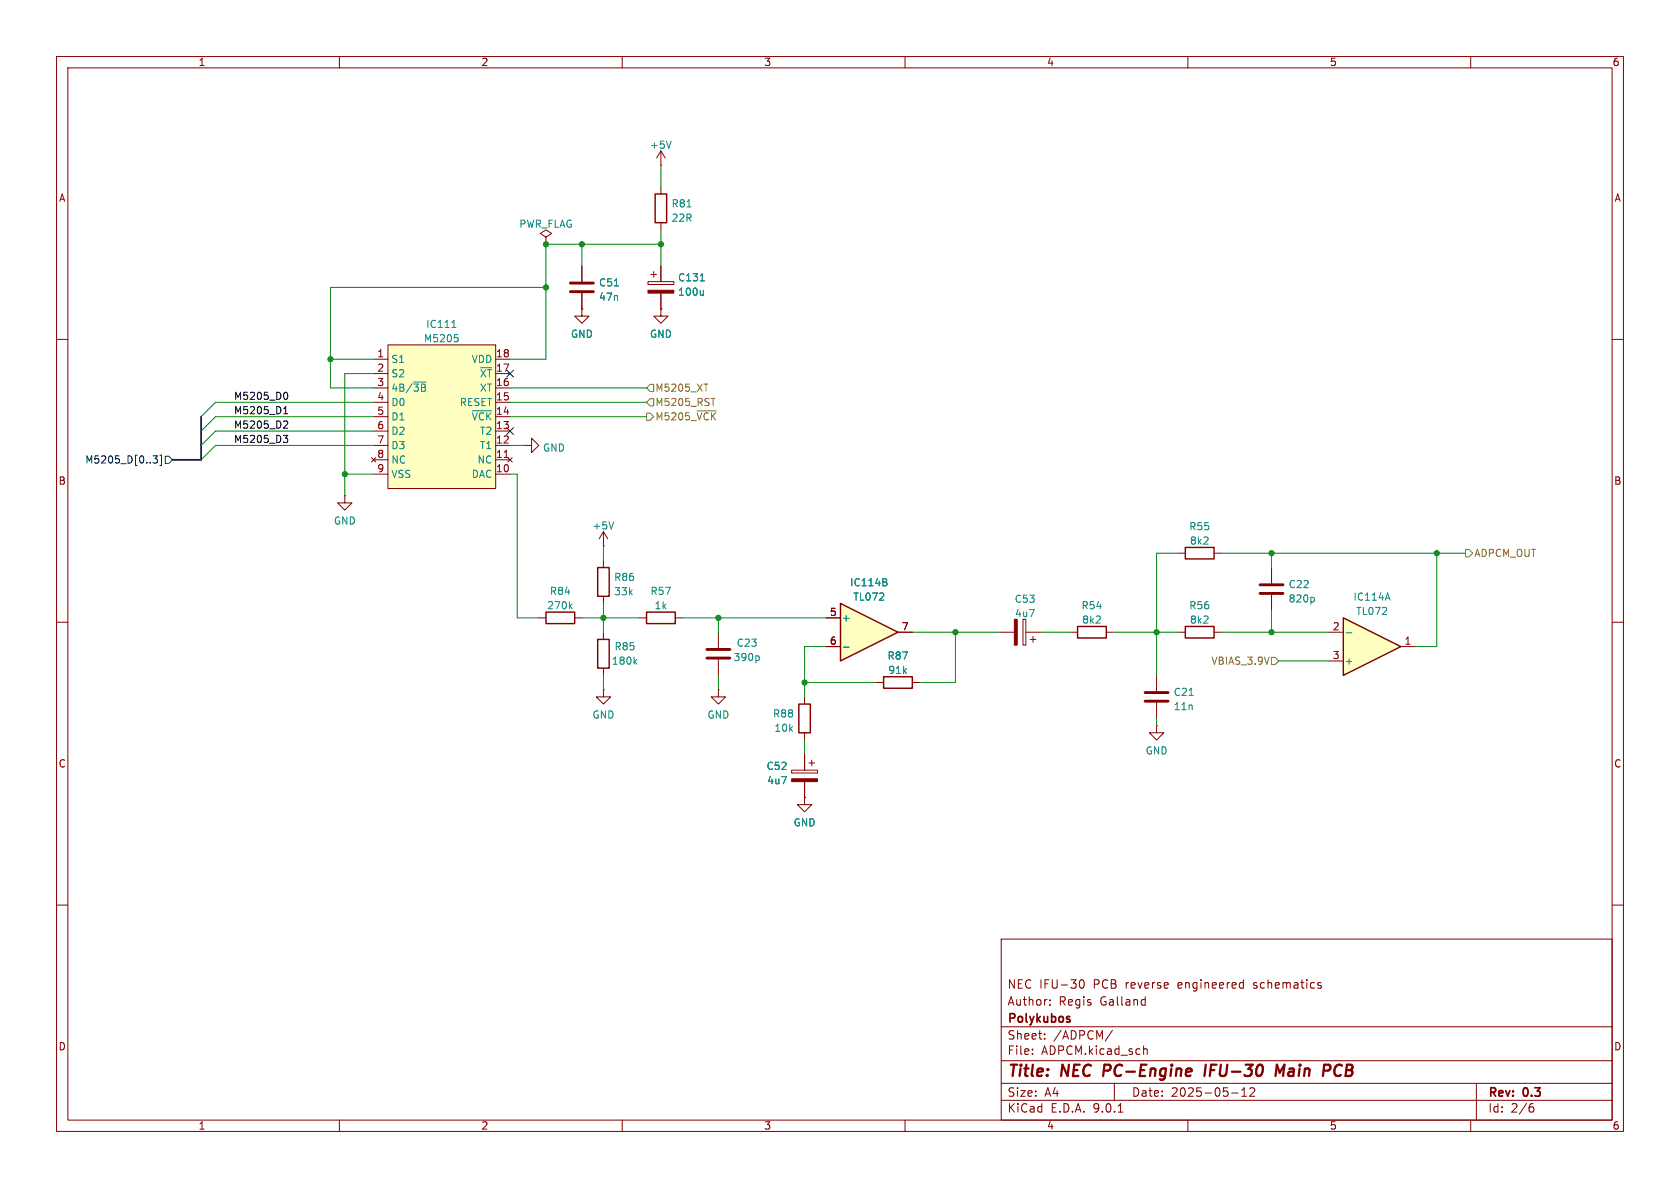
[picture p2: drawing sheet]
(kicad_sch
 (version 20250114)
 (generator "eeschema")
 (generator_version "9.0")
 (paper "A4")
 (title_block
  (title "NEC PC-Engine IFU-30 Main PCB")
  (date "2025-05-12")
  (rev "0.3")
  (company "Polykubos")
  (comment 1 "Author: Regis Galland")
  (comment 2 "NEC IFU-30 PCB reverse engineered schematics"))
 (lib_symbols
  (symbol "Amplifier_Operational:TL072"
   (pin_names
    (offset 0.127)) (exclude_from_sim no) (in_bom yes) (on_board yes)
   (property "Reference" "U" (at 0 5.08 0) (effects (font (size 1.27 1.27)) (justify left)))
   (property "Value" "TL072" (at 0 -5.08 0) (effects (font (size 1.27 1.27)) (justify left)))
   (property "Footprint" "" (at 0 0 0) (effects (font (size 1.27 1.27)) (hide yes)))
   (property "Datasheet" "http://www.ti.com/lit/ds/symlink/tl071.pdf" (at 0 0 0) (effects (font (size 1.27 1.27)) (hide yes)))
   (property "Description" "Dual Low-Noise JFET-Input Operational Amplifiers, DIP-8/SOIC-8" (at 0 0 0) (effects (font (size 1.27 1.27)) (hide yes)))
   (property "ki_locked" "" (at 0 0 0) (effects (font (size 1.27 1.27))))
   (symbol "TL072_1_1"
    (polyline (pts (xy -5.08 5.08) (xy 5.08 0) (xy -5.08 -5.08) (xy -5.08 5.08)) (stroke (width 0.254) (type default)) (fill (type background)))
    (pin input line (at -7.62 2.54 0) (length 2.54) (name "+" (effects (font (size 1.27 1.27)))) (number "3" (effects (font (size 1.27 1.27)))))
    (pin input line (at -7.62 -2.54 0) (length 2.54) (name "-" (effects (font (size 1.27 1.27)))) (number "2" (effects (font (size 1.27 1.27)))))
    (pin output line (at 7.62 0 180) (length 2.54) (name "~" (effects (font (size 1.27 1.27)))) (number "1" (effects (font (size 1.27 1.27))))))
   (symbol "TL072_2_1"
    (polyline (pts (xy -5.08 5.08) (xy 5.08 0) (xy -5.08 -5.08) (xy -5.08 5.08)) (stroke (width 0.254) (type default)) (fill (type background)))
    (pin input line (at -7.62 2.54 0) (length 2.54) (name "+" (effects (font (size 1.27 1.27)))) (number "5" (effects (font (size 1.27 1.27)))))
    (pin input line (at -7.62 -2.54 0) (length 2.54) (name "-" (effects (font (size 1.27 1.27)))) (number "6" (effects (font (size 1.27 1.27)))))
    (pin output line (at 7.62 0 180) (length 2.54) (name "~" (effects (font (size 1.27 1.27)))) (number "7" (effects (font (size 1.27 1.27))))))
   (symbol "TL072_3_1"
    (pin power_in line (at -2.54 7.62 270) (length 3.81) (name "V+" (effects (font (size 1.27 1.27)))) (number "8" (effects (font (size 1.27 1.27)))))
    (pin power_in line (at -2.54 -7.62 90) (length 3.81) (name "V-" (effects (font (size 1.27 1.27)))) (number "4" (effects (font (size 1.27 1.27))))))
   (embedded_fonts no))
  (symbol "Device:C"
   (pin_numbers (hide yes))
   (pin_names
    (offset 0.254)) (exclude_from_sim no) (in_bom yes) (on_board yes)
   (property "Reference" "C" (at 0.635 2.54 0) (effects (font (size 1.27 1.27)) (justify left)))
   (property "Value" "C" (at 0.635 -2.54 0) (effects (font (size 1.27 1.27)) (justify left)))
   (property "Footprint" "" (at 0.9652 -3.81 0) (effects (font (size 1.27 1.27)) (hide yes)))
   (property "Datasheet" "~" (at 0 0 0) (effects (font (size 1.27 1.27)) (hide yes)))
   (property "Description" "Unpolarized capacitor" (at 0 0 0) (effects (font (size 1.27 1.27)) (hide yes)))
   (symbol "C_0_1"
    (polyline (pts (xy -2.032 0.762) (xy 2.032 0.762)) (stroke (width 0.508) (type default)) (fill (type none)))
    (polyline (pts (xy -2.032 -0.762) (xy 2.032 -0.762)) (stroke (width 0.508) (type default)) (fill (type none))))
   (symbol "C_1_1"
    (pin passive line (at 0 3.81 270) (length 2.794) (name "~" (effects (font (size 1.27 1.27)))) (number "1" (effects (font (size 1.27 1.27)))))
    (pin passive line (at 0 -3.81 90) (length 2.794) (name "~" (effects (font (size 1.27 1.27)))) (number "2" (effects (font (size 1.27 1.27))))))
   (embedded_fonts no))
  (symbol "Device:C_Polarized"
   (pin_numbers (hide yes))
   (pin_names
    (offset 0.254)) (exclude_from_sim no) (in_bom yes) (on_board yes)
   (property "Reference" "C" (at 0.635 2.54 0) (effects (font (size 1.27 1.27)) (justify left)))
   (property "Value" "C_Polarized" (at 0.635 -2.54 0) (effects (font (size 1.27 1.27)) (justify left)))
   (property "Footprint" "" (at 0.9652 -3.81 0) (effects (font (size 1.27 1.27)) (hide yes)))
   (property "Datasheet" "~" (at 0 0 0) (effects (font (size 1.27 1.27)) (hide yes)))
   (property "Description" "Polarized capacitor" (at 0 0 0) (effects (font (size 1.27 1.27)) (hide yes)))
   (symbol "C_Polarized_0_1"
    (rectangle (start -2.286 0.508) (end 2.286 1.016) (stroke (width 0) (type default)) (fill (type none)))
    (polyline (pts (xy -1.778 2.286) (xy -0.762 2.286)) (stroke (width 0) (type default)) (fill (type none)))
    (polyline (pts (xy -1.27 2.794) (xy -1.27 1.778)) (stroke (width 0) (type default)) (fill (type none)))
    (rectangle (start 2.286 -0.508) (end -2.286 -1.016) (stroke (width 0) (type default)) (fill (type outline))))
   (symbol "C_Polarized_1_1"
    (pin passive line (at 0 3.81 270) (length 2.794) (name "~" (effects (font (size 1.27 1.27)))) (number "1" (effects (font (size 1.27 1.27)))))
    (pin passive line (at 0 -3.81 90) (length 2.794) (name "~" (effects (font (size 1.27 1.27)))) (number "2" (effects (font (size 1.27 1.27))))))
   (embedded_fonts no))
  (symbol "Device:R"
   (pin_numbers (hide yes))
   (pin_names
    (offset 0)) (exclude_from_sim no) (in_bom yes) (on_board yes)
   (property "Reference" "R" (at 2.032 0 90) (effects (font (size 1.27 1.27))))
   (property "Value" "R" (at 0 0 90) (effects (font (size 1.27 1.27))))
   (property "Footprint" "" (at -1.778 0 90) (effects (font (size 1.27 1.27)) (hide yes)))
   (property "Datasheet" "~" (at 0 0 0) (effects (font (size 1.27 1.27)) (hide yes)))
   (property "Description" "Resistor" (at 0 0 0) (effects (font (size 1.27 1.27)) (hide yes)))
   (symbol "R_0_1"
    (rectangle (start -1.016 -2.54) (end 1.016 2.54) (stroke (width 0.254) (type default)) (fill (type none))))
   (symbol "R_1_1"
    (pin passive line (at 0 3.81 270) (length 1.27) (name "~" (effects (font (size 1.27 1.27)))) (number "1" (effects (font (size 1.27 1.27)))))
    (pin passive line (at 0 -3.81 90) (length 1.27) (name "~" (effects (font (size 1.27 1.27)))) (number "2" (effects (font (size 1.27 1.27))))))
   (embedded_fonts no))
  (symbol "IFU-30:M5205" (exclude_from_sim no) (in_bom yes) (on_board yes)
   (property "Reference" "IC" (at 1.27 3.81 0) (effects (font (size 1.27 1.27))))
   (property "Value" "M5205" (at 11.43 3.81 0) (effects (font (size 1.27 1.27))))
   (property "Footprint" "" (at 0 0 0) (effects (font (size 1.27 1.27)) (hide yes)))
   (property "Datasheet" "" (at 0 0 0) (effects (font (size 1.27 1.27)) (hide yes)))
   (property "Description" "" (at 0 0 0) (effects (font (size 1.27 1.27)) (hide yes)))
   (symbol "M5205_0_1"
    (rectangle (start 19.05 2.54) (end 0 -22.86) (stroke (width 0.1524) (type default)) (fill (type background))))
   (symbol "M5205_1_1"
    (pin passive line (at -2.54 0 0) (length 2.54) (name "S1" (effects (font (size 1.27 1.27)))) (number "1" (effects (font (size 1.27 1.27)))))
    (pin passive line (at -2.54 -2.54 0) (length 2.54) (name "S2" (effects (font (size 1.27 1.27)))) (number "2" (effects (font (size 1.27 1.27)))))
    (pin passive line (at -2.54 -5.08 0) (length 2.54) (name "4B/~{3B}" (effects (font (size 1.27 1.27)))) (number "3" (effects (font (size 1.27 1.27)))))
    (pin input line (at -2.54 -7.62 0) (length 2.54) (name "D0" (effects (font (size 1.27 1.27)))) (number "4" (effects (font (size 1.27 1.27)))))
    (pin input line (at -2.54 -10.16 0) (length 2.54) (name "D1" (effects (font (size 1.27 1.27)))) (number "5" (effects (font (size 1.27 1.27)))))
    (pin input line (at -2.54 -12.7 0) (length 2.54) (name "D2" (effects (font (size 1.27 1.27)))) (number "6" (effects (font (size 1.27 1.27)))))
    (pin input line (at -2.54 -15.24 0) (length 2.54) (name "D3" (effects (font (size 1.27 1.27)))) (number "7" (effects (font (size 1.27 1.27)))))
    (pin no_connect line (at -2.54 -17.78 0) (length 2.54) (name "NC" (effects (font (size 1.27 1.27)))) (number "8" (effects (font (size 1.27 1.27)))))
    (pin power_in line (at -2.54 -20.32 0) (length 2.54) (name "VSS" (effects (font (size 1.27 1.27)))) (number "9" (effects (font (size 1.27 1.27)))))
    (pin power_in line (at 21.59 0 180) (length 2.54) (name "VDD" (effects (font (size 1.27 1.27)))) (number "18" (effects (font (size 1.27 1.27)))))
    (pin passive line (at 21.59 -2.54 180) (length 2.54) (name "~{XT}" (effects (font (size 1.27 1.27)))) (number "17" (effects (font (size 1.27 1.27)))))
    (pin passive line (at 21.59 -5.08 180) (length 2.54) (name "XT" (effects (font (size 1.27 1.27)))) (number "16" (effects (font (size 1.27 1.27)))))
    (pin passive line (at 21.59 -7.62 180) (length 2.54) (name "RESET" (effects (font (size 1.27 1.27)))) (number "15" (effects (font (size 1.27 1.27)))))
    (pin passive line (at 21.59 -10.16 180) (length 2.54) (name "~{VCK}" (effects (font (size 1.27 1.27)))) (number "14" (effects (font (size 1.27 1.27)))))
    (pin passive line (at 21.59 -12.7 180) (length 2.54) (name "T2" (effects (font (size 1.27 1.27)))) (number "13" (effects (font (size 1.27 1.27)))))
    (pin passive line (at 21.59 -15.24 180) (length 2.54) (name "T1" (effects (font (size 1.27 1.27)))) (number "12" (effects (font (size 1.27 1.27)))))
    (pin no_connect line (at 21.59 -17.78 180) (length 2.54) (name "NC" (effects (font (size 1.27 1.27)))) (number "11" (effects (font (size 1.27 1.27)))))
    (pin passive line (at 21.59 -20.32 180) (length 2.54) (name "DAC" (effects (font (size 1.27 1.27)))) (number "10" (effects (font (size 1.27 1.27))))))
   (embedded_fonts no))
  (symbol "power:+5V"
   (power)
   (pin_numbers (hide yes))
   (pin_names
    (offset 0) (hide yes)) (exclude_from_sim no) (in_bom yes) (on_board yes)
   (property "Reference" "#PWR" (at 0 -3.81 0) (effects (font (size 1.27 1.27)) (hide yes)))
   (property "Value" "+5V" (at 0 3.556 0) (effects (font (size 1.27 1.27))))
   (property "Footprint" "" (at 0 0 0) (effects (font (size 1.27 1.27)) (hide yes)))
   (property "Datasheet" "" (at 0 0 0) (effects (font (size 1.27 1.27)) (hide yes)))
   (property "Description" "Power symbol creates a global label with name \"+5V\"" (at 0 0 0) (effects (font (size 1.27 1.27)) (hide yes)))
   (symbol "+5V_0_1"
    (polyline (pts (xy -0.762 1.27) (xy 0 2.54)) (stroke (width 0) (type default)) (fill (type none)))
    (polyline (pts (xy 0 2.54) (xy 0.762 1.27)) (stroke (width 0) (type default)) (fill (type none)))
    (polyline (pts (xy 0 0) (xy 0 2.54)) (stroke (width 0) (type default)) (fill (type none))))
   (symbol "+5V_1_1"
    (pin power_in line (at 0 0 90) (length 0) (name "~" (effects (font (size 1.27 1.27)))) (number "1" (effects (font (size 1.27 1.27))))))
   (embedded_fonts no))
  (symbol "power:GND"
   (power)
   (pin_numbers (hide yes))
   (pin_names
    (offset 0) (hide yes)) (exclude_from_sim no) (in_bom yes) (on_board yes)
   (property "Reference" "#PWR" (at 0 -6.35 0) (effects (font (size 1.27 1.27)) (hide yes)))
   (property "Value" "GND" (at 0 -3.81 0) (effects (font (size 1.27 1.27))))
   (property "Footprint" "" (at 0 0 0) (effects (font (size 1.27 1.27)) (hide yes)))
   (property "Datasheet" "" (at 0 0 0) (effects (font (size 1.27 1.27)) (hide yes)))
   (property "Description" "Power symbol creates a global label with name \"GND\" , ground" (at 0 0 0) (effects (font (size 1.27 1.27)) (hide yes)))
   (symbol "GND_0_1"
    (polyline (pts (xy 0 0) (xy 0 -1.27) (xy 1.27 -1.27) (xy 0 -2.54) (xy -1.27 -1.27) (xy 0 -1.27)) (stroke (width 0) (type default)) (fill (type none))))
   (symbol "GND_1_1"
    (pin power_in line (at 0 0 270) (length 0) (name "~" (effects (font (size 1.27 1.27)))) (number "1" (effects (font (size 1.27 1.27))))))
   (embedded_fonts no))
  (symbol "power:PWR_FLAG"
   (power)
   (pin_numbers (hide yes))
   (pin_names
    (offset 0) (hide yes)) (exclude_from_sim no) (in_bom yes) (on_board yes)
   (property "Reference" "#FLG" (at 0 1.905 0) (effects (font (size 1.27 1.27)) (hide yes)))
   (property "Value" "PWR_FLAG" (at 0 3.81 0) (effects (font (size 1.27 1.27))))
   (property "Footprint" "" (at 0 0 0) (effects (font (size 1.27 1.27)) (hide yes)))
   (property "Datasheet" "~" (at 0 0 0) (effects (font (size 1.27 1.27)) (hide yes)))
   (property "Description" "Special symbol for telling ERC where power comes from" (at 0 0 0) (effects (font (size 1.27 1.27)) (hide yes)))
   (symbol "PWR_FLAG_0_0"
    (pin power_out line (at 0 0 90) (length 0) (name "~" (effects (font (size 1.27 1.27)))) (number "1" (effects (font (size 1.27 1.27))))))
   (symbol "PWR_FLAG_0_1"
    (polyline (pts (xy 0 0) (xy 0 1.27) (xy -1.016 1.905) (xy 0 2.54) (xy 1.016 1.905) (xy 0 1.27)) (stroke (width 0) (type default)) (fill (type none))))
   (embedded_fonts no)))
 (junction
  (at 96.52 43.18)
  (diameter 0)
  (color 0 0 0 0))
 (junction
  (at 106.68 109.22)
  (diameter 0)
  (color 0 0 0 0))
 (junction
  (at 60.96 83.82)
  (diameter 0)
  (color 0 0 0 0))
 (junction
  (at 96.52 50.8)
  (diameter 0)
  (color 0 0 0 0))
 (junction
  (at 254 97.79)
  (diameter 0)
  (color 0 0 0 0))
 (junction
  (at 224.79 97.79)
  (diameter 0)
  (color 0 0 0 0))
 (junction
  (at 102.87 43.18)
  (diameter 0)
  (color 0 0 0 0))
 (junction
  (at 142.24 120.65)
  (diameter 0)
  (color 0 0 0 0))
 (junction
  (at 116.84 43.18)
  (diameter 0)
  (color 0 0 0 0))
 (junction
  (at 127 109.22)
  (diameter 0)
  (color 0 0 0 0))
 (junction
  (at 204.47 111.76)
  (diameter 0)
  (color 0 0 0 0))
 (junction
  (at 58.42 63.5)
  (diameter 0)
  (color 0 0 0 0))
 (junction
  (at 224.79 111.76)
  (diameter 0)
  (color 0 0 0 0))
 (junction
  (at 168.91 111.76)
  (diameter 0)
  (color 0 0 0 0))
 (no_connect
  (at 90.17 66.04))
 (no_connect
  (at 90.17 76.2))
 (bus_entry
  (at 35.56 76.2)
  (size 2.54 -2.54)
  (stroke (width 0) (type default)))
 (bus_entry
  (at 35.56 73.66)
  (size 2.54 -2.54)
  (stroke (width 0) (type default)))
 (bus_entry
  (at 35.56 81.28)
  (size 2.54 -2.54)
  (stroke (width 0) (type default)))
 (bus_entry
  (at 35.56 78.74)
  (size 2.54 -2.54)
  (stroke (width 0) (type default)))
 (wire
  (pts (xy 250.19 114.3) (xy 254 114.3))
  (stroke (width 0) (type default)))
 (wire
  (pts (xy 106.68 96.52) (xy 106.68 99.06))
  (stroke (width 0) (type default)))
 (wire
  (pts (xy 102.87 43.18) (xy 116.84 43.18))
  (stroke (width 0) (type default)))
 (bus
  (pts (xy 35.56 76.2) (xy 35.56 78.74))
  (stroke (width 0) (type default)))
 (wire
  (pts (xy 96.52 43.18) (xy 102.87 43.18))
  (stroke (width 0) (type default)))
 (wire
  (pts (xy 58.42 63.5) (xy 58.42 50.8))
  (stroke (width 0) (type default)))
 (bus
  (pts (xy 30.48 81.28) (xy 35.56 81.28))
  (stroke (width 0) (type default)))
 (wire
  (pts (xy 96.52 50.8) (xy 96.52 63.5))
  (stroke (width 0) (type default)))
 (wire
  (pts (xy 168.91 111.76) (xy 176.53 111.76))
  (stroke (width 0) (type default)))
 (wire
  (pts (xy 90.17 73.66) (xy 114.3 73.66))
  (stroke (width 0) (type default)))
 (wire
  (pts (xy 224.79 97.79) (xy 215.9 97.79))
  (stroke (width 0) (type default)))
 (wire
  (pts (xy 161.29 111.76) (xy 168.91 111.76))
  (stroke (width 0) (type default)))
 (wire
  (pts (xy 106.68 111.76) (xy 106.68 109.22))
  (stroke (width 0) (type default)))
 (wire
  (pts (xy 224.79 107.95) (xy 224.79 111.76))
  (stroke (width 0) (type default)))
 (wire
  (pts (xy 254 97.79) (xy 254 114.3))
  (stroke (width 0) (type default)))
 (wire
  (pts (xy 60.96 66.04) (xy 66.04 66.04))
  (stroke (width 0) (type default)))
 (bus
  (pts (xy 35.56 73.66) (xy 35.56 76.2))
  (stroke (width 0) (type default)))
 (wire
  (pts (xy 184.15 111.76) (xy 189.23 111.76))
  (stroke (width 0) (type default)))
 (wire
  (pts (xy 142.24 114.3) (xy 142.24 120.65))
  (stroke (width 0) (type default)))
 (wire
  (pts (xy 38.1 71.12) (xy 66.04 71.12))
  (stroke (width 0) (type default)))
 (wire
  (pts (xy 106.68 109.22) (xy 113.03 109.22))
  (stroke (width 0) (type default)))
 (wire
  (pts (xy 66.04 68.58) (xy 58.42 68.58))
  (stroke (width 0) (type default)))
 (wire
  (pts (xy 38.1 78.74) (xy 66.04 78.74))
  (stroke (width 0) (type default)))
 (wire
  (pts (xy 224.79 111.76) (xy 234.95 111.76))
  (stroke (width 0) (type default)))
 (wire
  (pts (xy 120.65 109.22) (xy 127 109.22))
  (stroke (width 0) (type default)))
 (wire
  (pts (xy 142.24 130.81) (xy 142.24 133.35))
  (stroke (width 0) (type default)))
 (wire
  (pts (xy 91.44 109.22) (xy 95.25 109.22))
  (stroke (width 0) (type default)))
 (wire
  (pts (xy 102.87 43.18) (xy 102.87 46.99))
  (stroke (width 0) (type default)))
 (wire
  (pts (xy 168.91 111.76) (xy 168.91 120.65))
  (stroke (width 0) (type default)))
 (wire
  (pts (xy 146.05 114.3) (xy 142.24 114.3))
  (stroke (width 0) (type default)))
 (wire
  (pts (xy 90.17 83.82) (xy 91.44 83.82))
  (stroke (width 0) (type default)))
 (wire
  (pts (xy 60.96 83.82) (xy 60.96 87.63))
  (stroke (width 0) (type default)))
 (wire
  (pts (xy 102.87 109.22) (xy 106.68 109.22))
  (stroke (width 0) (type default)))
 (wire
  (pts (xy 127 119.38) (xy 127 121.92))
  (stroke (width 0) (type default)))
 (wire
  (pts (xy 91.44 83.82) (xy 91.44 109.22))
  (stroke (width 0) (type default)))
 (wire
  (pts (xy 254 97.79) (xy 224.79 97.79))
  (stroke (width 0) (type default)))
 (wire
  (pts (xy 208.28 111.76) (xy 204.47 111.76))
  (stroke (width 0) (type default)))
 (wire
  (pts (xy 204.47 111.76) (xy 204.47 119.38))
  (stroke (width 0) (type default)))
 (wire
  (pts (xy 60.96 66.04) (xy 60.96 83.82))
  (stroke (width 0) (type default)))
 (wire
  (pts (xy 38.1 76.2) (xy 66.04 76.2))
  (stroke (width 0) (type default)))
 (wire
  (pts (xy 58.42 50.8) (xy 96.52 50.8))
  (stroke (width 0) (type default)))
 (wire
  (pts (xy 226.06 116.84) (xy 234.95 116.84))
  (stroke (width 0) (type default)))
 (wire
  (pts (xy 116.84 40.64) (xy 116.84 43.18))
  (stroke (width 0) (type default)))
 (wire
  (pts (xy 38.1 73.66) (xy 66.04 73.66))
  (stroke (width 0) (type default)))
 (wire
  (pts (xy 204.47 97.79) (xy 204.47 111.76))
  (stroke (width 0) (type default)))
 (wire
  (pts (xy 127 109.22) (xy 127 111.76))
  (stroke (width 0) (type default)))
 (wire
  (pts (xy 215.9 111.76) (xy 224.79 111.76))
  (stroke (width 0) (type default)))
 (wire
  (pts (xy 116.84 29.21) (xy 116.84 33.02))
  (stroke (width 0) (type default)))
 (wire
  (pts (xy 90.17 78.74) (xy 92.71 78.74))
  (stroke (width 0) (type default)))
 (wire
  (pts (xy 204.47 111.76) (xy 196.85 111.76))
  (stroke (width 0) (type default)))
 (wire
  (pts (xy 142.24 120.65) (xy 142.24 123.19))
  (stroke (width 0) (type default)))
 (wire
  (pts (xy 106.68 119.38) (xy 106.68 121.92))
  (stroke (width 0) (type default)))
 (wire
  (pts (xy 116.84 43.18) (xy 116.84 46.99))
  (stroke (width 0) (type default)))
 (wire
  (pts (xy 58.42 68.58) (xy 58.42 63.5))
  (stroke (width 0) (type default)))
 (wire
  (pts (xy 106.68 109.22) (xy 106.68 106.68))
  (stroke (width 0) (type default)))
 (wire
  (pts (xy 224.79 97.79) (xy 224.79 100.33))
  (stroke (width 0) (type default)))
 (wire
  (pts (xy 204.47 128.27) (xy 204.47 127))
  (stroke (width 0) (type default)))
 (wire
  (pts (xy 142.24 120.65) (xy 154.94 120.65))
  (stroke (width 0) (type default)))
 (wire
  (pts (xy 127 109.22) (xy 146.05 109.22))
  (stroke (width 0) (type default)))
 (wire
  (pts (xy 114.3 68.58) (xy 90.17 68.58))
  (stroke (width 0) (type default)))
 (wire
  (pts (xy 162.56 120.65) (xy 168.91 120.65))
  (stroke (width 0) (type default)))
 (wire
  (pts (xy 90.17 63.5) (xy 96.52 63.5))
  (stroke (width 0) (type default)))
 (wire
  (pts (xy 96.52 50.8) (xy 96.52 43.18))
  (stroke (width 0) (type default)))
 (wire
  (pts (xy 58.42 63.5) (xy 66.04 63.5))
  (stroke (width 0) (type default)))
 (wire
  (pts (xy 208.28 97.79) (xy 204.47 97.79))
  (stroke (width 0) (type default)))
 (bus
  (pts (xy 35.56 78.74) (xy 35.56 81.28))
  (stroke (width 0) (type default)))
 (wire
  (pts (xy 114.3 71.12) (xy 90.17 71.12))
  (stroke (width 0) (type default)))
 (wire
  (pts (xy 60.96 83.82) (xy 66.04 83.82))
  (stroke (width 0) (type default)))
 (wire
  (pts (xy 254 97.79) (xy 259.08 97.79))
  (stroke (width 0) (type default)))
 (label "M5205_D0"
  (at 41.275 71.12 0)
  (effects (font (size 1.27 1.27)) (justify left bottom)))
 (label "M5205_D2"
  (at 41.275 76.2 0)
  (effects (font (size 1.27 1.27)) (justify left bottom)))
 (label "M5205_D1"
  (at 41.275 73.66 0)
  (effects (font (size 1.27 1.27)) (justify left bottom)))
 (label "M5205_D3"
  (at 41.275 78.74 0)
  (effects (font (size 1.27 1.27)) (justify left bottom)))
 (hierarchical_label "ADPCM_OUT"
  (shape output)
  (at 259.08 97.79 0)
  (effects (font (size 1.27 1.27)) (justify left)))
 (hierarchical_label "M5205_~{VCK}"
  (shape output)
  (at 114.3 73.66 0)
  (effects (font (size 1.27 1.27)) (justify left)))
 (hierarchical_label "VBIAS_3.9V"
  (shape input)
  (at 226.06 116.84 180)
  (effects (font (size 1.27 1.27)) (justify right)))
 (hierarchical_label "M5205_RST"
  (shape input)
  (at 114.3 71.12 0)
  (effects (font (size 1.27 1.27)) (justify left)))
 (hierarchical_label "M5205_D[0..3]"
  (shape input)
  (at 30.48 81.28 180)
  (effects (font (size 1.27 1.27)) (justify right)))
 (hierarchical_label "M5205_XT"
  (shape input)
  (at 114.3 68.58 0)
  (effects (font (size 1.27 1.27)) (justify left)))
 (symbol
  (lib_id "power:GND")
  (at 142.24 140.97 0)
  (mirror y)
  (unit 1)
  (exclude_from_sim no)
  (in_bom yes)
  (on_board yes)
  (dnp no)
  (property "Reference" "#PWR0101" (at 142.24 147.32 0) (effects (font (size 1.27 1.27)) (hide yes)))
  (property "Value" "GND" (at 142.24 145.415 0) (effects (font (size 1.27 1.27))))
  (property "Footprint" "" (at 142.24 140.97 0) (effects (font (size 1.27 1.27)) (hide yes)))
  (property "Datasheet" "" (at 142.24 140.97 0) (effects (font (size 1.27 1.27)) (hide yes)))
  (property "Description" "Power symbol creates a global label with name \"GND\" , ground" (at 142.24 140.97 0) (effects (font (size 1.27 1.27)) (hide yes)))
  (pin "1"))
 (symbol
  (lib_id "power:PWR_FLAG")
  (at 96.52 43.18 0)
  (unit 1)
  (exclude_from_sim no)
  (in_bom yes)
  (on_board yes)
  (dnp no)
  (fields_autoplaced yes)
  (property "Reference" "#FLG0105" (at 96.52 41.275 0) (effects (font (size 1.27 1.27)) (hide yes)))
  (property "Value" "PWR_FLAG" (at 96.52 39.6042 0) (effects (font (size 1.27 1.27))))
  (property "Footprint" "" (at 96.52 43.18 0) (effects (font (size 1.27 1.27)) (hide yes)))
  (property "Datasheet" "~" (at 96.52 43.18 0) (effects (font (size 1.27 1.27)) (hide yes)))
  (property "Description" "Special symbol for telling ERC where power comes from" (at 96.52 43.18 0) (effects (font (size 1.27 1.27)) (hide yes)))
  (pin "1"))
 (symbol
  (lib_id "Device:C_Polarized")
  (at 180.34 111.76 270)
  (mirror x)
  (unit 1)
  (exclude_from_sim no)
  (in_bom yes)
  (on_board yes)
  (dnp no)
  (fields_autoplaced yes)
  (property "Reference" "C53" (at 181.229 105.9012 90) (effects (font (size 1.27 1.27))))
  (property "Value" "4u7" (at 181.229 108.4381 90) (effects (font (size 1.27 1.27))))
  (property "Footprint" "" (at 176.53 110.7948 0) (effects (font (size 1.27 1.27)) (hide yes)))
  (property "Datasheet" "~" (at 180.34 111.76 0) (effects (font (size 1.27 1.27)) (hide yes)))
  (property "Description" "Polarized capacitor" (at 180.34 111.76 0) (effects (font (size 1.27 1.27)) (hide yes)))
  (pin "1")
  (pin "2"))
 (symbol
  (lib_id "Device:C")
  (at 127 115.57 0)
  (unit 1)
  (exclude_from_sim no)
  (in_bom yes)
  (on_board yes)
  (dnp no)
  (property "Reference" "C23" (at 132.08 113.665 0) (effects (font (size 1.27 1.27))))
  (property "Value" "390p" (at 132.08 116.2019 0) (effects (font (size 1.27 1.27))))
  (property "Footprint" "" (at 127.9652 119.38 0) (effects (font (size 1.27 1.27)) (hide yes)))
  (property "Datasheet" "~" (at 127 115.57 0) (effects (font (size 1.27 1.27)) (hide yes)))
  (property "Description" "Unpolarized capacitor" (at 127 115.57 0) (effects (font (size 1.27 1.27)) (hide yes)))
  (pin "1")
  (pin "2"))
 (symbol
  (lib_id "IFU-30:M5205")
  (at 68.58 63.5 0)
  (unit 1)
  (exclude_from_sim no)
  (in_bom yes)
  (on_board yes)
  (dnp no)
  (fields_autoplaced yes)
  (property "Reference" "IC111" (at 78.105 57.311 0) (effects (font (size 1.27 1.27))))
  (property "Value" "M5205" (at 78.105 59.8479 0) (effects (font (size 1.27 1.27))))
  (property "Footprint" "" (at 68.58 63.5 0) (effects (font (size 1.27 1.27)) (hide yes)))
  (property "Datasheet" "" (at 68.58 63.5 0) (effects (font (size 1.27 1.27)) (hide yes)))
  (property "Description" "" (at 68.58 63.5 0) (effects (font (size 1.27 1.27)) (hide yes)))
  (pin "1")
  (pin "10")
  (pin "11")
  (pin "12")
  (pin "13")
  (pin "14")
  (pin "15")
  (pin "16")
  (pin "17")
  (pin "18")
  (pin "2")
  (pin "3")
  (pin "4")
  (pin "5")
  (pin "6")
  (pin "7")
  (pin "8")
  (pin "9"))
 (symbol
  (lib_id "Device:R")
  (at 106.68 102.87 180)
  (unit 1)
  (exclude_from_sim no)
  (in_bom yes)
  (on_board yes)
  (dnp no)
  (fields_autoplaced yes)
  (property "Reference" "R86" (at 108.458 102.0353 0) (effects (font (size 1.27 1.27)) (justify right)))
  (property "Value" "33k" (at 108.458 104.5722 0) (effects (font (size 1.27 1.27)) (justify right)))
  (property "Footprint" "" (at 108.458 102.87 90) (effects (font (size 1.27 1.27)) (hide yes)))
  (property "Datasheet" "~" (at 106.68 102.87 0) (effects (font (size 1.27 1.27)) (hide yes)))
  (property "Description" "Resistor" (at 106.68 102.87 0) (effects (font (size 1.27 1.27)) (hide yes)))
  (pin "1")
  (pin "2"))
 (symbol
  (lib_id "Device:R")
  (at 212.09 111.76 270)
  (mirror x)
  (unit 1)
  (exclude_from_sim no)
  (in_bom yes)
  (on_board yes)
  (dnp no)
  (fields_autoplaced yes)
  (property "Reference" "R56" (at 212.09 107.0442 90) (effects (font (size 1.27 1.27))))
  (property "Value" "8k2" (at 212.09 109.5811 90) (effects (font (size 1.27 1.27))))
  (property "Footprint" "" (at 212.09 113.538 90) (effects (font (size 1.27 1.27)) (hide yes)))
  (property "Datasheet" "~" (at 212.09 111.76 0) (effects (font (size 1.27 1.27)) (hide yes)))
  (property "Description" "Resistor" (at 212.09 111.76 0) (effects (font (size 1.27 1.27)) (hide yes)))
  (pin "1")
  (pin "2"))
 (symbol
  (lib_id "power:GND")
  (at 204.47 128.27 0)
  (mirror y)
  (unit 1)
  (exclude_from_sim no)
  (in_bom yes)
  (on_board yes)
  (dnp no)
  (fields_autoplaced yes)
  (property "Reference" "#PWR0109" (at 204.47 134.62 0) (effects (font (size 1.27 1.27)) (hide yes)))
  (property "Value" "GND" (at 204.47 132.7134 0) (effects (font (size 1.27 1.27))))
  (property "Footprint" "" (at 204.47 128.27 0) (effects (font (size 1.27 1.27)) (hide yes)))
  (property "Datasheet" "" (at 204.47 128.27 0) (effects (font (size 1.27 1.27)) (hide yes)))
  (property "Description" "Power symbol creates a global label with name \"GND\" , ground" (at 204.47 128.27 0) (effects (font (size 1.27 1.27)) (hide yes)))
  (pin "1"))
 (symbol
  (lib_id "power:GND")
  (at 116.84 54.61 0)
  (unit 1)
  (exclude_from_sim no)
  (in_bom yes)
  (on_board yes)
  (dnp no)
  (fields_autoplaced yes)
  (property "Reference" "#PWR0103" (at 116.84 60.96 0) (effects (font (size 1.27 1.27)) (hide yes)))
  (property "Value" "GND" (at 116.84 59.0534 0) (effects (font (size 1.27 1.27))))
  (property "Footprint" "" (at 116.84 54.61 0) (effects (font (size 1.27 1.27)) (hide yes)))
  (property "Datasheet" "" (at 116.84 54.61 0) (effects (font (size 1.27 1.27)) (hide yes)))
  (property "Description" "Power symbol creates a global label with name \"GND\" , ground" (at 116.84 54.61 0) (effects (font (size 1.27 1.27)) (hide yes)))
  (pin "1"))
 (symbol
  (lib_id "Device:R")
  (at 106.68 115.57 0)
  (mirror y)
  (unit 1)
  (exclude_from_sim no)
  (in_bom yes)
  (on_board yes)
  (dnp no)
  (property "Reference" "R85" (at 110.49 114.3 0) (effects (font (size 1.27 1.27))))
  (property "Value" "180k" (at 110.49 116.8369 0) (effects (font (size 1.27 1.27))))
  (property "Footprint" "" (at 108.458 115.57 90) (effects (font (size 1.27 1.27)) (hide yes)))
  (property "Datasheet" "~" (at 106.68 115.57 0) (effects (font (size 1.27 1.27)) (hide yes)))
  (property "Description" "Resistor" (at 106.68 115.57 0) (effects (font (size 1.27 1.27)) (hide yes)))
  (pin "1")
  (pin "2"))
 (symbol
  (lib_id "Device:R")
  (at 142.24 127 0)
  (mirror x)
  (unit 1)
  (exclude_from_sim no)
  (in_bom yes)
  (on_board yes)
  (dnp no)
  (fields_autoplaced yes)
  (property "Reference" "R88" (at 140.462 126.1653 0) (effects (font (size 1.27 1.27)) (justify right)))
  (property "Value" "10k" (at 140.462 128.7022 0) (effects (font (size 1.27 1.27)) (justify right)))
  (property "Footprint" "" (at 140.462 127 90) (effects (font (size 1.27 1.27)) (hide yes)))
  (property "Datasheet" "~" (at 142.24 127 0) (effects (font (size 1.27 1.27)) (hide yes)))
  (property "Description" "Resistor" (at 142.24 127 0) (effects (font (size 1.27 1.27)) (hide yes)))
  (pin "1")
  (pin "2"))
 (symbol
  (lib_id "Device:R")
  (at 99.06 109.22 270)
  (mirror x)
  (unit 1)
  (exclude_from_sim no)
  (in_bom yes)
  (on_board yes)
  (dnp no)
  (fields_autoplaced yes)
  (property "Reference" "R84" (at 99.06 104.5042 90) (effects (font (size 1.27 1.27))))
  (property "Value" "270k" (at 99.06 107.0411 90) (effects (font (size 1.27 1.27))))
  (property "Footprint" "" (at 99.06 110.998 90) (effects (font (size 1.27 1.27)) (hide yes)))
  (property "Datasheet" "~" (at 99.06 109.22 0) (effects (font (size 1.27 1.27)) (hide yes)))
  (property "Description" "Resistor" (at 99.06 109.22 0) (effects (font (size 1.27 1.27)) (hide yes)))
  (pin "1")
  (pin "2"))
 (symbol
  (lib_id "power:GND")
  (at 92.71 78.74 90)
  (unit 1)
  (exclude_from_sim no)
  (in_bom yes)
  (on_board yes)
  (dnp no)
  (fields_autoplaced yes)
  (property "Reference" "#PWR0106" (at 99.06 78.74 0) (effects (font (size 1.27 1.27)) (hide yes)))
  (property "Value" "GND" (at 95.885 79.1738 90) (effects (font (size 1.27 1.27)) (justify right)))
  (property "Footprint" "" (at 92.71 78.74 0) (effects (font (size 1.27 1.27)) (hide yes)))
  (property "Datasheet" "" (at 92.71 78.74 0) (effects (font (size 1.27 1.27)) (hide yes)))
  (property "Description" "Power symbol creates a global label with name \"GND\" , ground" (at 92.71 78.74 0) (effects (font (size 1.27 1.27)) (hide yes)))
  (pin "1"))
 (symbol
  (lib_id "power:+5V")
  (at 106.68 96.52 0)
  (unit 1)
  (exclude_from_sim no)
  (in_bom yes)
  (on_board yes)
  (dnp no)
  (fields_autoplaced yes)
  (property "Reference" "#PWR0107" (at 106.68 100.33 0) (effects (font (size 1.27 1.27)) (hide yes)))
  (property "Value" "+5V" (at 106.68 92.9442 0) (effects (font (size 1.27 1.27))))
  (property "Footprint" "" (at 106.68 96.52 0) (effects (font (size 1.27 1.27)) (hide yes)))
  (property "Datasheet" "" (at 106.68 96.52 0) (effects (font (size 1.27 1.27)) (hide yes)))
  (property "Description" "Power symbol creates a global label with name \"+5V\"" (at 106.68 96.52 0) (effects (font (size 1.27 1.27)) (hide yes)))
  (pin "1"))
 (symbol
  (lib_id "Device:C_Polarized")
  (at 116.84 50.8 0)
  (unit 1)
  (exclude_from_sim no)
  (in_bom yes)
  (on_board yes)
  (dnp no)
  (fields_autoplaced yes)
  (property "Reference" "C131" (at 119.761 49.0763 0) (effects (font (size 1.27 1.27)) (justify left)))
  (property "Value" "100u" (at 119.761 51.6132 0) (effects (font (size 1.27 1.27)) (justify left)))
  (property "Footprint" "" (at 117.8052 54.61 0) (effects (font (size 1.27 1.27)) (hide yes)))
  (property "Datasheet" "~" (at 116.84 50.8 0) (effects (font (size 1.27 1.27)) (hide yes)))
  (property "Description" "Polarized capacitor" (at 116.84 50.8 0) (effects (font (size 1.27 1.27)) (hide yes)))
  (pin "1")
  (pin "2"))
 (symbol
  (lib_id "Device:C")
  (at 204.47 123.19 0)
  (mirror y)
  (unit 1)
  (exclude_from_sim no)
  (in_bom yes)
  (on_board yes)
  (dnp no)
  (fields_autoplaced yes)
  (property "Reference" "C21" (at 207.391 122.3553 0) (effects (font (size 1.27 1.27)) (justify right)))
  (property "Value" "11n" (at 207.391 124.8922 0) (effects (font (size 1.27 1.27)) (justify right)))
  (property "Footprint" "" (at 203.5048 127 0) (effects (font (size 1.27 1.27)) (hide yes)))
  (property "Datasheet" "~" (at 204.47 123.19 0) (effects (font (size 1.27 1.27)) (hide yes)))
  (property "Description" "Unpolarized capacitor" (at 204.47 123.19 0) (effects (font (size 1.27 1.27)) (hide yes)))
  (pin "1")
  (pin "2"))
 (symbol
  (lib_id "Device:R")
  (at 193.04 111.76 90)
  (unit 1)
  (exclude_from_sim no)
  (in_bom yes)
  (on_board yes)
  (dnp no)
  (fields_autoplaced yes)
  (property "Reference" "R54" (at 193.04 107.0442 90) (effects (font (size 1.27 1.27))))
  (property "Value" "8k2" (at 193.04 109.5811 90) (effects (font (size 1.27 1.27))))
  (property "Footprint" "" (at 193.04 113.538 90) (effects (font (size 1.27 1.27)) (hide yes)))
  (property "Datasheet" "~" (at 193.04 111.76 0) (effects (font (size 1.27 1.27)) (hide yes)))
  (property "Description" "Resistor" (at 193.04 111.76 0) (effects (font (size 1.27 1.27)) (hide yes)))
  (pin "1")
  (pin "2"))
 (symbol
  (lib_id "power:GND")
  (at 106.68 121.92 0)
  (mirror y)
  (unit 1)
  (exclude_from_sim no)
  (in_bom yes)
  (on_board yes)
  (dnp no)
  (property "Reference" "#PWR0221" (at 106.68 128.27 0) (effects (font (size 1.27 1.27)) (hide yes)))
  (property "Value" "GND" (at 106.68 126.365 0) (effects (font (size 1.27 1.27))))
  (property "Footprint" "" (at 106.68 121.92 0) (effects (font (size 1.27 1.27)) (hide yes)))
  (property "Datasheet" "" (at 106.68 121.92 0) (effects (font (size 1.27 1.27)) (hide yes)))
  (property "Description" "Power symbol creates a global label with name \"GND\" , ground" (at 106.68 121.92 0) (effects (font (size 1.27 1.27)) (hide yes)))
  (pin "1"))
 (symbol
  (lib_id "power:GND")
  (at 60.96 87.63 0)
  (unit 1)
  (exclude_from_sim no)
  (in_bom yes)
  (on_board yes)
  (dnp no)
  (fields_autoplaced yes)
  (property "Reference" "#PWR0108" (at 60.96 93.98 0) (effects (font (size 1.27 1.27)) (hide yes)))
  (property "Value" "GND" (at 60.96 92.0734 0) (effects (font (size 1.27 1.27))))
  (property "Footprint" "" (at 60.96 87.63 0) (effects (font (size 1.27 1.27)) (hide yes)))
  (property "Datasheet" "" (at 60.96 87.63 0) (effects (font (size 1.27 1.27)) (hide yes)))
  (property "Description" "Power symbol creates a global label with name \"GND\" , ground" (at 60.96 87.63 0) (effects (font (size 1.27 1.27)) (hide yes)))
  (pin "1"))
 (symbol
  (lib_id "Device:C_Polarized")
  (at 142.24 137.16 0)
  (mirror y)
  (unit 1)
  (exclude_from_sim no)
  (in_bom yes)
  (on_board yes)
  (dnp no)
  (fields_autoplaced yes)
  (property "Reference" "C52" (at 139.319 135.4363 0) (effects (font (size 1.27 1.27)) (justify left)))
  (property "Value" "4u7" (at 139.319 137.9732 0) (effects (font (size 1.27 1.27)) (justify left)))
  (property "Footprint" "" (at 141.2748 140.97 0) (effects (font (size 1.27 1.27)) (hide yes)))
  (property "Datasheet" "~" (at 142.24 137.16 0) (effects (font (size 1.27 1.27)) (hide yes)))
  (property "Description" "Polarized capacitor" (at 142.24 137.16 0) (effects (font (size 1.27 1.27)) (hide yes)))
  (pin "1")
  (pin "2"))
 (symbol
  (lib_id "power:GND")
  (at 102.87 54.61 0)
  (unit 1)
  (exclude_from_sim no)
  (in_bom yes)
  (on_board yes)
  (dnp no)
  (fields_autoplaced yes)
  (property "Reference" "#PWR0104" (at 102.87 60.96 0) (effects (font (size 1.27 1.27)) (hide yes)))
  (property "Value" "GND" (at 102.87 59.0534 0) (effects (font (size 1.27 1.27))))
  (property "Footprint" "" (at 102.87 54.61 0) (effects (font (size 1.27 1.27)) (hide yes)))
  (property "Datasheet" "" (at 102.87 54.61 0) (effects (font (size 1.27 1.27)) (hide yes)))
  (property "Description" "Power symbol creates a global label with name \"GND\" , ground" (at 102.87 54.61 0) (effects (font (size 1.27 1.27)) (hide yes)))
  (pin "1"))
 (symbol
  (lib_id "Amplifier_Operational:TL072")
  (at 242.57 114.3 0)
  (mirror x)
  (unit 1)
  (exclude_from_sim no)
  (in_bom yes)
  (on_board yes)
  (dnp no)
  (fields_autoplaced yes)
  (property "Reference" "IC114" (at 242.57 105.5202 0) (effects (font (size 1.27 1.27))))
  (property "Value" "TL072" (at 242.57 108.0571 0) (effects (font (size 1.27 1.27))))
  (property "Footprint" "" (at 242.57 114.3 0) (effects (font (size 1.27 1.27)) (hide yes)))
  (property "Datasheet" "http://www.ti.com/lit/ds/symlink/tl071.pdf" (at 242.57 114.3 0) (effects (font (size 1.27 1.27)) (hide yes)))
  (property "Description" "Dual Low-Noise JFET-Input Operational Amplifiers, DIP-8/SOIC-8" (at 242.57 114.3 0) (effects (font (size 1.27 1.27)) (hide yes)))
  (pin "1")
  (pin "2")
  (pin "3")
  (pin "5")
  (pin "6")
  (pin "7")
  (pin "4")
  (pin "8"))
 (symbol
  (lib_id "Device:R")
  (at 116.84 36.83 180)
  (unit 1)
  (exclude_from_sim no)
  (in_bom yes)
  (on_board yes)
  (dnp no)
  (fields_autoplaced yes)
  (property "Reference" "R81" (at 118.618 35.9953 0) (effects (font (size 1.27 1.27)) (justify right)))
  (property "Value" "22R" (at 118.618 38.5322 0) (effects (font (size 1.27 1.27)) (justify right)))
  (property "Footprint" "" (at 118.618 36.83 90) (effects (font (size 1.27 1.27)) (hide yes)))
  (property "Datasheet" "~" (at 116.84 36.83 0) (effects (font (size 1.27 1.27)) (hide yes)))
  (property "Description" "Resistor" (at 116.84 36.83 0) (effects (font (size 1.27 1.27)) (hide yes)))
  (pin "1")
  (pin "2"))
 (symbol
  (lib_id "power:+5V")
  (at 116.84 29.21 0)
  (unit 1)
  (exclude_from_sim no)
  (in_bom yes)
  (on_board yes)
  (dnp no)
  (fields_autoplaced yes)
  (property "Reference" "#PWR0105" (at 116.84 33.02 0) (effects (font (size 1.27 1.27)) (hide yes)))
  (property "Value" "+5V" (at 116.84 25.6342 0) (effects (font (size 1.27 1.27))))
  (property "Footprint" "" (at 116.84 29.21 0) (effects (font (size 1.27 1.27)) (hide yes)))
  (property "Datasheet" "" (at 116.84 29.21 0) (effects (font (size 1.27 1.27)) (hide yes)))
  (property "Description" "Power symbol creates a global label with name \"+5V\"" (at 116.84 29.21 0) (effects (font (size 1.27 1.27)) (hide yes)))
  (pin "1"))
 (symbol
  (lib_id "Device:C")
  (at 224.79 104.14 0)
  (mirror y)
  (unit 1)
  (exclude_from_sim no)
  (in_bom yes)
  (on_board yes)
  (dnp no)
  (fields_autoplaced yes)
  (property "Reference" "C22" (at 227.711 103.3053 0) (effects (font (size 1.27 1.27)) (justify right)))
  (property "Value" "820p" (at 227.711 105.8422 0) (effects (font (size 1.27 1.27)) (justify right)))
  (property "Footprint" "" (at 223.8248 107.95 0) (effects (font (size 1.27 1.27)) (hide yes)))
  (property "Datasheet" "~" (at 224.79 104.14 0) (effects (font (size 1.27 1.27)) (hide yes)))
  (property "Description" "Unpolarized capacitor" (at 224.79 104.14 0) (effects (font (size 1.27 1.27)) (hide yes)))
  (pin "1")
  (pin "2"))
 (symbol
  (lib_id "Device:R")
  (at 212.09 97.79 270)
  (mirror x)
  (unit 1)
  (exclude_from_sim no)
  (in_bom yes)
  (on_board yes)
  (dnp no)
  (fields_autoplaced yes)
  (property "Reference" "R55" (at 212.09 93.0742 90) (effects (font (size 1.27 1.27))))
  (property "Value" "8k2" (at 212.09 95.6111 90) (effects (font (size 1.27 1.27))))
  (property "Footprint" "" (at 212.09 99.568 90) (effects (font (size 1.27 1.27)) (hide yes)))
  (property "Datasheet" "~" (at 212.09 97.79 0) (effects (font (size 1.27 1.27)) (hide yes)))
  (property "Description" "Resistor" (at 212.09 97.79 0) (effects (font (size 1.27 1.27)) (hide yes)))
  (pin "1")
  (pin "2"))
 (symbol
  (lib_id "Amplifier_Operational:TL072")
  (at 153.67 111.76 0)
  (unit 2)
  (exclude_from_sim no)
  (in_bom yes)
  (on_board yes)
  (dnp no)
  (fields_autoplaced yes)
  (property "Reference" "IC114" (at 153.67 102.9802 0) (effects (font (size 1.27 1.27))))
  (property "Value" "TL072" (at 153.67 105.5171 0) (effects (font (size 1.27 1.27))))
  (property "Footprint" "" (at 153.67 111.76 0) (effects (font (size 1.27 1.27)) (hide yes)))
  (property "Datasheet" "http://www.ti.com/lit/ds/symlink/tl071.pdf" (at 153.67 111.76 0) (effects (font (size 1.27 1.27)) (hide yes)))
  (property "Description" "Dual Low-Noise JFET-Input Operational Amplifiers, DIP-8/SOIC-8" (at 153.67 111.76 0) (effects (font (size 1.27 1.27)) (hide yes)))
  (pin "1")
  (pin "2")
  (pin "3")
  (pin "5")
  (pin "6")
  (pin "7")
  (pin "4")
  (pin "8"))
 (symbol
  (lib_id "Device:R")
  (at 116.84 109.22 90)
  (mirror x)
  (unit 1)
  (exclude_from_sim no)
  (in_bom yes)
  (on_board yes)
  (dnp no)
  (fields_autoplaced yes)
  (property "Reference" "R57" (at 116.84 104.5042 90) (effects (font (size 1.27 1.27))))
  (property "Value" "1k" (at 116.84 107.0411 90) (effects (font (size 1.27 1.27))))
  (property "Footprint" "" (at 116.84 107.442 90) (effects (font (size 1.27 1.27)) (hide yes)))
  (property "Datasheet" "~" (at 116.84 109.22 0) (effects (font (size 1.27 1.27)) (hide yes)))
  (property "Description" "Resistor" (at 116.84 109.22 0) (effects (font (size 1.27 1.27)) (hide yes)))
  (pin "1")
  (pin "2"))
 (symbol
  (lib_id "Device:R")
  (at 158.75 120.65 90)
  (mirror x)
  (unit 1)
  (exclude_from_sim no)
  (in_bom yes)
  (on_board yes)
  (dnp no)
  (fields_autoplaced yes)
  (property "Reference" "R87" (at 158.75 115.9342 90) (effects (font (size 1.27 1.27))))
  (property "Value" "91k" (at 158.75 118.4711 90) (effects (font (size 1.27 1.27))))
  (property "Footprint" "" (at 158.75 118.872 90) (effects (font (size 1.27 1.27)) (hide yes)))
  (property "Datasheet" "~" (at 158.75 120.65 0) (effects (font (size 1.27 1.27)) (hide yes)))
  (property "Description" "Resistor" (at 158.75 120.65 0) (effects (font (size 1.27 1.27)) (hide yes)))
  (pin "1")
  (pin "2"))
 (symbol
  (lib_id "power:GND")
  (at 127 121.92 0)
  (mirror y)
  (unit 1)
  (exclude_from_sim no)
  (in_bom yes)
  (on_board yes)
  (dnp no)
  (property "Reference" "#PWR0225" (at 127 128.27 0) (effects (font (size 1.27 1.27)) (hide yes)))
  (property "Value" "GND" (at 127 126.365 0) (effects (font (size 1.27 1.27))))
  (property "Footprint" "" (at 127 121.92 0) (effects (font (size 1.27 1.27)) (hide yes)))
  (property "Datasheet" "" (at 127 121.92 0) (effects (font (size 1.27 1.27)) (hide yes)))
  (property "Description" "Power symbol creates a global label with name \"GND\" , ground" (at 127 121.92 0) (effects (font (size 1.27 1.27)) (hide yes)))
  (pin "1"))
 (symbol
  (lib_id "Device:C")
  (at 102.87 50.8 180)
  (unit 1)
  (exclude_from_sim no)
  (in_bom yes)
  (on_board yes)
  (dnp no)
  (fields_autoplaced yes)
  (property "Reference" "C51" (at 105.791 49.9653 0) (effects (font (size 1.27 1.27)) (justify right)))
  (property "Value" "47n" (at 105.791 52.5022 0) (effects (font (size 1.27 1.27)) (justify right)))
  (property "Footprint" "" (at 101.9048 46.99 0) (effects (font (size 1.27 1.27)) (hide yes)))
  (property "Datasheet" "~" (at 102.87 50.8 0) (effects (font (size 1.27 1.27)) (hide yes)))
  (property "Description" "Unpolarized capacitor" (at 102.87 50.8 0) (effects (font (size 1.27 1.27)) (hide yes)))
  (pin "1")
  (pin "2")))
